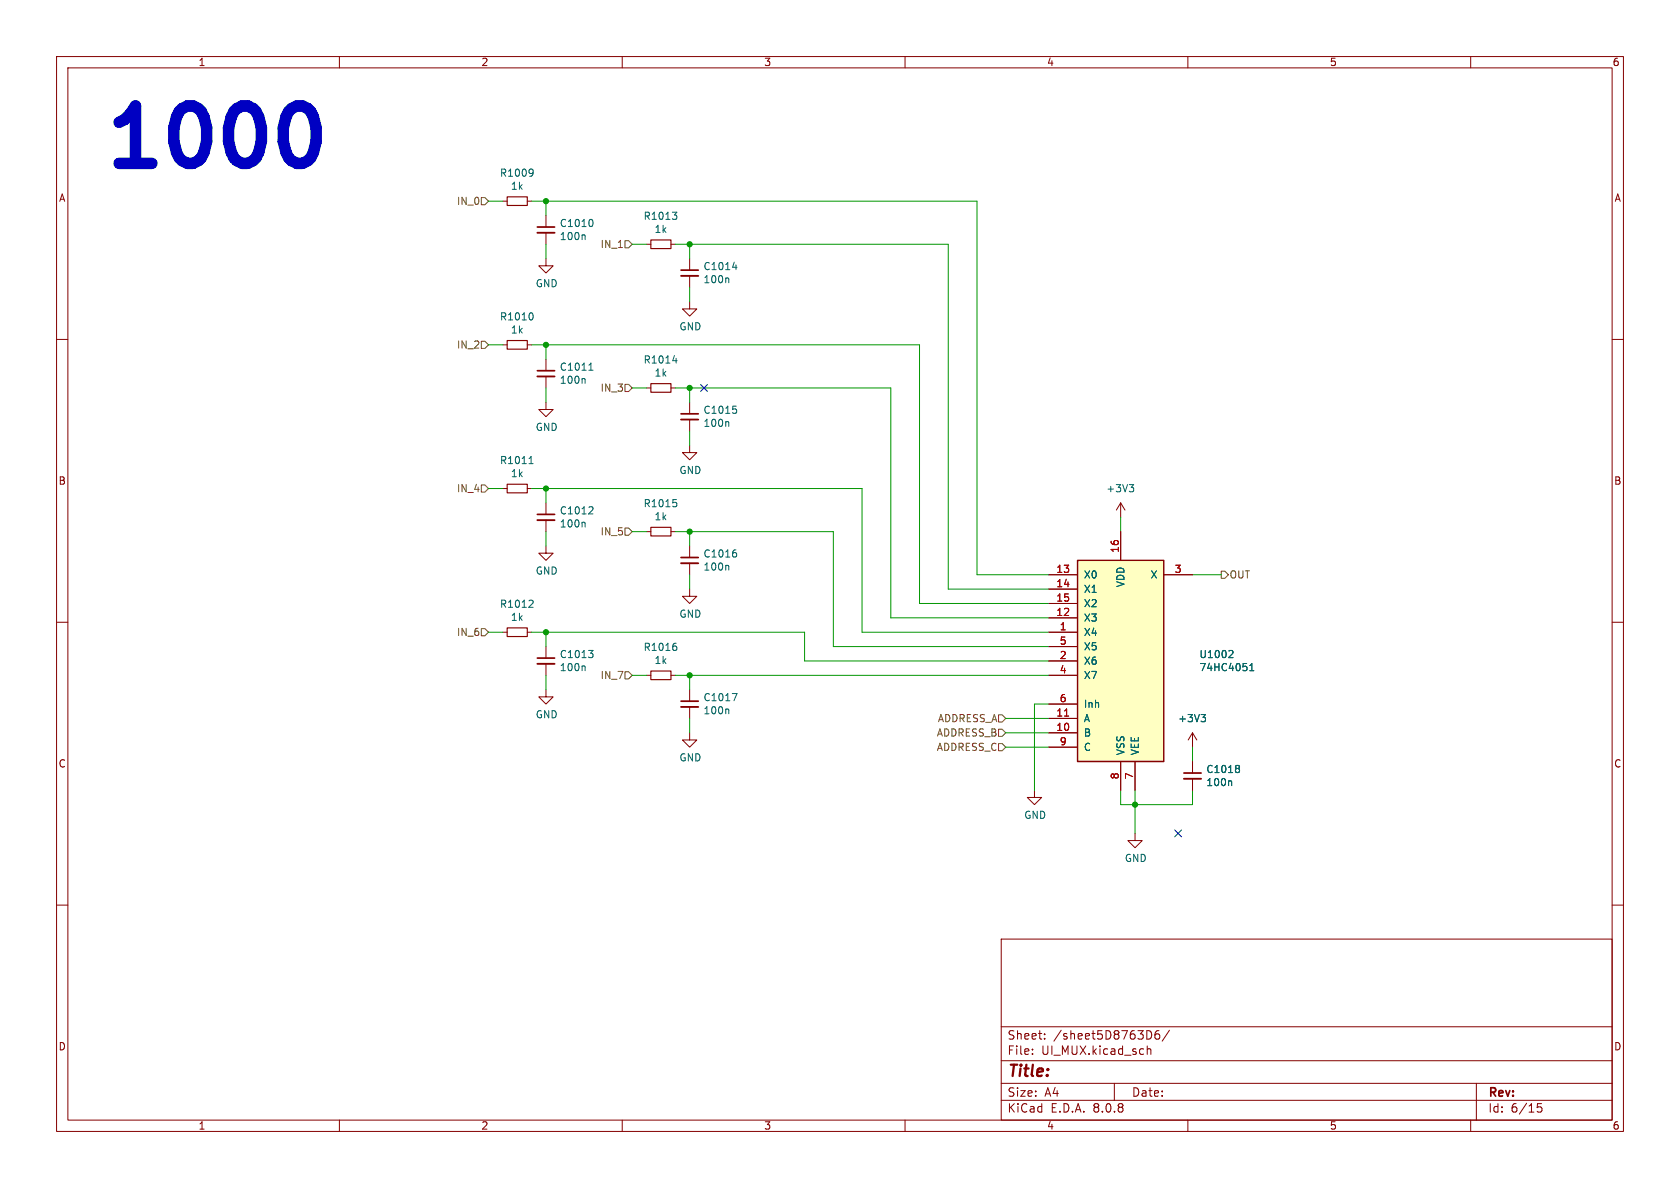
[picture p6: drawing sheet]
<svg xmlns="http://www.w3.org/2000/svg" width="297mm" height="210mm" viewBox="0 0 297 210" stroke-linecap="round" stroke-linejoin="round" font-family="sans-serif">
<g fill="none" stroke="#840000" stroke-width=".18">
<path d="M10 10h277v190h-277zM12 12h273v186h-273zM60 10v2M110 10v2M160 10v2M210 10v2M260 10v2M88.9 35.6h.8M93.2 35.6h.8M10 60h2M285 60h2M96.5 96.5v1.3h1.3l-1.3 1.3-1.3-1.3h1.3"/>
<path d="M121.9 96.5v2.1M121.9 99.6v2M198.1 88.9l-.7 1.3M198.1 88.9v2.5M198.1 88.9l.8 1.3M10 110h2M96.5 114.3v2M96.5 117.3v2.1M114.3 119.4h.8M118.6 119.4h.8M121.9 104.1v1.3h1.3l-1.3 1.3-1.3-1.3h1.3M285 110h2"/>
<path d="M96.5 121.9v1.3h1.3l-1.3 1.3-1.3-1.3h1.3M121.9 129.5v1.3h1.3l-1.3 1.3-1.3-1.3h1.3M121.9 121.9v2.1M121.9 125v2M210.8 129.5v2.6M210.8 134.6v2.1M210.8 137.7v2M210.8 129.5l-.7 1.3M210.8 129.5l.8 1.3M200.7 147.3v1.3h1.2l-1.2 1.3-1.3-1.3h1.3M10 160h2M177 166h108v32h-108z"/>
<path d="M285 160h2M60 198v2M110 198v2M160 198v2M177 194.5h108M177 191.5h108M177 187.5h108M177 181.5h108M182.5 186.3v.1M182.5 185.5v.1M184.7 183.6v.1M184.7 182.8v.1"/>
<path d="M197 191.5v3M202.8 184.9v1.5M202.8 185.5l.2-.1 .4 .1 .1 .9M203.1 182.2a.81 .81 0 0 1 .5 .7 .81 .81 0 0 1-.5 .8M204.9 182.2a.59 .59 0 0 0-.7 .6v.6l.1 .2 .4 .1 .3-.1v-.5l-.1-.3h-.4l-.3 .3M206.7 182.1l-1.2 2M210 198v2M260 198v2M261 191.5v6.5M272.5 195.1h-.7l-.1 .7 .3-.1h.5l.1 .3-.1 .5-.2 .1-.6-.1"/>
</g>
<path d="M89.7 34.8h3.5v1.5h-3.5zM115.1 118.6h3.5v1.5h-3.5z" fill="none" stroke="#840000" stroke-width=".2"/>
<g fill="none" stroke="#006464" stroke-width=".18">
<path d="M94 29.9l.2 .1a1.03 1.03 0 0 1-.2 1.1M94.3 30.4l-.3 .3M128.7 99.9l.1 .2v.7M129.9 97.2h.2M130 97.7l.2 .2v.3l-.2 .3M199.6 85.7h.8l-.4 .5M200.2 86.2l.2 .2v.3l-.2 .2M103.3 117.7l.1 .2v.7M104 115h.8l-.4 .5M104.6 115.5l.2 .2v.3l-.2 .3M119.3 113.7h.2M119.4 114.2l.3 .2v.3l-.3 .3"/>
<path d="M128.7 125.3l.1 .2v.7M129.4 122.6h.9l-.5 1.3M212.3 126.3h.8l-.4 .5M212.9 126.8l.2 .2v.3l-.2 .3M217.6 138l.1 .2v.7M218.9 135.3l.2 .2-.2 .3 .2 .3v.2l-.2 .3"/>
</g>
<path d="M120.4 99.6h3M95 117.3h3M120.4 125h3M209.3 137.7h3" fill="none" stroke="#840000" stroke-width=".33"/>
<path d="M120.4 98.6h3M95 116.3h3M120.4 124h3M209.3 136.7h3" fill="none" stroke="#840000" stroke-width=".3"/>
<path d="M190.5 99.1h15.2v35.5h-15.2z" fill="#ffffc2"/>
<path d="M190.5 99.1h15.2v35.5h-15.2z" fill="none" stroke="#840000" stroke-width=".25"/>
<g fill="none" stroke="#840000" stroke-width=".18">
<path d="M96.5 38.1v2M96.5 45.7v1.3h1.3l-1.3 1.3-1.3-1.3h1.3M96.5 41.1v2.1M114.3 43.2h.8M118.6 43.2h.8M121.9 53.3v1.3h1.3l-1.3 1.3-1.3-1.3h1.3M121.9 45.7v2.1M121.9 48.8v2M88.9 61h.8M93.2 61h.8M96.5 71.1v1.3h1.3l-1.3 1.3-1.3-1.3h1.3M96.5 63.5v2"/>
<path d="M96.5 66.5v2.1M114.3 68.6h.8M118.6 68.6h.8M121.9 78.7v1.3h1.3l-1.3 1.3-1.3-1.3h1.3M121.9 71.1v2.1M121.9 74.2v2M88.9 86.4h.8M93.2 86.4h.8M96.5 88.9v2M96.5 91.9v2.1M114.3 94h.8M118.6 94h.8"/>
<path d="M198.1 94v5.1M88.9 111.8h.8M93.2 111.8h.8M185.4 111.8h5.1M185.4 109.2h5.1M185.4 101.6h5.1M185.4 104.1h5.1M185.4 106.7h5.1M185.4 116.8h5.1M185.4 119.4h5.1M185.4 114.3h5.1M205.7 101.6h5.1"/>
<path d="M182.9 139.7v1.3h1.2l-1.2 1.2-1.3-1.2h1.3M185.4 129.5h5.1M185.4 127h5.1M185.4 124.5h5.1M185.4 132.1h5.1M198.1 134.6v5.1M200.7 134.6v5.1M210.8 134.6v2.1M210.8 137.7v2"/>
</g>
<path d="M188.2 126.6h.7" fill="none" stroke="#a90000" stroke-width=".18"/>
<g fill="none" stroke="#006464" stroke-width=".18">
<path d="M104.5 38.8a.79 .79 0 0 1 0 1.3M118.9 37.5h.8l-.5 .5M119.4 38l.3 .2v.3l-.3 .3M93.9 55.3a.79 .79 0 0 1 0 1.3M103.3 41.5l.1 .2v.7M128.7 49.1l.1 .2v.7M129.5 47.2h.8M130.1 46.8v.9M103.3 66.9l.1 .2v.7M104.1 65.5h.7M104.2 64.5l.3-.3v1.3M118.9 63.8h.8"/>
<path d="M119.5 63.3v.9M128.7 74.5l.1 .2v.7M129.6 71.8h.6M130 72.3l.2 .2v.3l-.2 .3M93.5 82h.8M93.6 81l.3-.3v1.3M103.3 92.3l.1 .2v.7M104.6 89.6l.2 .2v.3l-.8 .8h.8M119 88.3h.6M119.4 88.8l.3 .2v.3l-.3 .3M94 106.1l.3 .2-.1 .3-.7 .8h.8M217.4 115h.5l.1 .3-.8 1h.8"/>
<path d="M220.9 118.6h.8M220.9 117.7l.4-.4v1.3M212.3 126.3h.8l-.4 .5M212.9 126.8l.2 .2v.3l-.2 .3M217.6 138l.1 .2v.7M218.9 135.3l.2 .2-.2 .3 .2 .3v.2l-.2 .3"/>
</g>
<path d="M115.1 42.4h3.5v1.5h-3.5zM89.7 60.2h3.5v1.5h-3.5zM115.1 67.8h3.5v1.5h-3.5zM89.7 85.6h3.5v1.5h-3.5zM115.1 93.2h3.5v1.5h-3.5zM89.7 111h3.5v1.5h-3.5z" fill="none" stroke="#840000" stroke-width=".2"/>
<path d="M95 41.1h3M120.4 48.8h3M95 66.5h3M120.4 74.2h3M95 91.9h3" fill="none" stroke="#840000" stroke-width=".33"/>
<path d="M95 40.1h3M120.4 47.8h3M95 65.5h3M120.4 73.2h3M95 90.9h3" fill="none" stroke="#840000" stroke-width=".3"/>
<path d="M85.1 34.9h.6l.7 .7-.7 .6h-.6zM110.5 42.5h.6l.7 .7-.7 .6h-.6zM85.1 60.3h.6l.7 .7-.7 .6h-.6zM110.5 67.9h.6l.7 .7-.7 .6h-.6zM85.1 85.7h.6l.7 .7-.7 .6h-.6zM110.5 93.3h.6l.7 .7-.7 .6h-.6zM85.1 111.1h.6l.7 .7-.7 .6h-.6zM110.5 118.7h.6l.7 .7-.7 .6h-.6zM215.9 101h.6l.7 .6-.7 .6h-.6zM176.5 131.4h.7l.6 .7-.6 .6h-.7zM176.5 128.9h.7l.6 .6-.6 .7h-.7zM176.5 126.4h.7l.6 .6-.6 .6h-.7z" fill="none" stroke="#725600" stroke-width=".18"/>
<path d="M53.5 18.7l.9 .5 .5 .5a8.6 8.6 0 0 1 0 8.2l-.5 .5-.9 .5" fill="none" stroke="#0000c2" stroke-width="2"/>
<g fill="none" stroke="#009600" stroke-width=".18">
<path d="M86.4 35.6h2.5M94 35.6h78.7v66h12.7M96.5 35.6v2.5M96.5 43.2v2.5M111.8 43.2h2.5M119.4 43.2h48.2v60.9h17.8M121.9 43.2v2.5M121.9 50.8v2.5M86.4 61h2.5M94 61h68.6v45.7h22.8M96.5 61v2.5M96.5 68.6v2.5"/>
<path d="M111.8 68.6h2.5M119.4 68.6h38.1v40.6h27.9M121.9 68.6v2.5M121.9 76.2v2.5M86.4 86.4h2.5M94 86.4h58.4v25.4h33M96.5 86.4v2.5M96.5 94v2.5M111.8 94h2.5M119.4 94h27.9v20.3h38.1M121.9 94v2.5M198.1 91.4v2.6"/>
<path d="M86.4 111.8h2.5M94 111.8h48.2v5h43.2M96.5 111.8v2.5M96.5 119.4v2.5M111.8 119.4h2.5M119.4 119.4h66M121.9 101.6v2.5M121.9 119.4v2.5M210.8 101.6h5.1M121.9 127v2.5M177.8 132.1h7.6M177.8 127h7.6"/>
<path d="M177.8 129.5h7.6M185.4 124.5h-2.5v15.2M198.1 139.7v2.5h12.7v-2.5M200.7 139.7v7.6M210.8 132.1v2.5"/>
</g>
<path d="M123.9 68l1.2 1.2M125.1 68l-1.2 1.2M207.7 146.7l1.2 1.2M208.9 146.7l-1.2 1.2" fill="none" stroke="#000084" stroke-width=".18"/>
<g fill="#009600" stroke="#009600" stroke-width=".18">
<circle cx="121.9" cy="68.6" r=".46"/>
<circle cx="121.9" cy="119.4" r=".46"/>
<circle cx="121.9" cy="94" r=".46"/>
<circle cx="200.7" cy="142.2" r=".46"/>
<circle cx="96.5" cy="111.8" r=".46"/>
<circle cx="96.5" cy="61" r=".46"/>
<circle cx="96.5" cy="86.4" r=".46"/>
<circle cx="96.5" cy="35.6" r=".46"/>
<circle cx="121.9" cy="43.2" r=".46"/>
</g>
<text font-size="14.2" fill="#0000c2" x="17.8" y="30.2">1000</text>
<text font-size="2.8" fill="#840000" x="178" y="190.9">Title:</text>
<g font-size="2.1" fill="#840000">
<text x="178" y="184">Sheet:</text>
<text x="186.2" y="184">/sheet5D8763D6/</text>
<text x="178" y="186.7">File:</text>
<text x="184.1" y="186.7">UI_MUX.kicad_sch</text>
<text x="178" y="196.9">KiCad</text>
<text x="178" y="194.1">Size:</text>
<text x="184.7" y="194.1">A4</text>
<text x="185.7" y="196.9">E.D.A.</text>
<text x="193.3" y="196.9">8.0.8</text>
<text x="200" y="194.1">Date:</text>
<text x="263" y="194.3">Rev:</text>
<text x="263" y="196.9">Id:</text>
<text x="267.1" y="196.9">6/15</text>
</g>
<g font-size="1.8" fill="#840000">
<text x="35" y="11.9">1</text>
<text x="85" y="11.9">2</text>
<text x="135" y="11.9">3</text>
<text x="185" y="11.9">4</text>
<text x="235" y="11.9">5</text>
<text x="285" y="11.9">6</text>
<text x="10.3" y="35.9">A</text>
<text x="285.3" y="35.9">A</text>
<text x="10.3" y="85.9">B</text>
<text x="285.3" y="85.9">B</text>
<text x="10.3" y="135.9">C</text>
<text x="285.3" y="135.9">C</text>
<text x="10.3" y="185.9">D</text>
<text x="285.3" y="185.9">D</text>
<text x="35" y="199.9">1</text>
<text x="85" y="199.9">2</text>
<text x="135" y="199.9">3</text>
<text x="185" y="199.9">4</text>
<text x="235" y="199.9">5</text>
<text x="285" y="199.9">6</text>
</g>
<g font-size="1.8" fill="#006464">
<text x="88.3" y="31.4">R1009</text>
<text x="90.2" y="33.8">1k</text>
<text x="98.9" y="40.3">C1010</text>
<text x="113.7" y="39.1">R1013</text>
<text x="115.6" y="41.4">1k</text>
<text x="98.9" y="42.6">100n</text>
<text x="124.3" y="48">C1014</text>
<text x="94.6" y="51">GND</text>
<text x="124.3" y="50.3">100n</text>
<text x="88.3" y="56.8">R1010</text>
<text x="90.2" y="59.2">1k</text>
<text x="120" y="58.6">GND</text>
<text x="98.9" y="65.7">C1011</text>
<text x="113.7" y="64.5">R1014</text>
<text x="98.9" y="68">100n</text>
<text x="115.6" y="66.8">1k</text>
<text x="94.6" y="76.4">GND</text>
<text x="124.3" y="75.7">100n</text>
<text x="124.3" y="73.4">C1015</text>
<text x="88.3" y="82.2">R1011</text>
<text x="120" y="84">GND</text>
<text x="90.2" y="84.6">1k</text>
<text x="113.7" y="89.9">R1015</text>
<text x="195.5" y="87.2">+3V3</text>
<text x="98.9" y="93.4">100n</text>
<text x="98.9" y="91.1">C1012</text>
<text x="115.6" y="92.2">1k</text>
<text x="94.6" y="101.8">GND</text>
<text x="124.3" y="101.1">100n</text>
<text x="124.3" y="98.8">C1016</text>
<text x="88.3" y="107.6">R1012</text>
<text x="191.5" y="102.5">X0</text>
<text x="191.5" y="105">X1</text>
<text x="191.5" y="107.5">X2</text>
<text x="199" y="103.9" transform="rotate(-90 199 103.9)">VDD</text>
<text x="203.3" y="102.5">X</text>
<text x="90.2" y="110">1k</text>
<text x="120" y="109.4">GND</text>
<text x="191.5" y="112.6">X4</text>
<text x="191.5" y="110.1">X3</text>
<text x="98.9" y="118.8">100n</text>
<text x="98.9" y="116.5">C1013</text>
<text x="113.7" y="115.3">R1016</text>
<text x="115.6" y="117.6">1k</text>
<text x="191.5" y="117.7">X6</text>
<text x="191.5" y="115.2">X5</text>
<text x="211.9" y="116.5">U1002</text>
<text x="211.9" y="118.8">74HC4051</text>
<text x="124.3" y="124.2">C1017</text>
<text x="191.5" y="120.2">X7</text>
<text x="191.5" y="125.3">Inh</text>
<text x="94.6" y="127.2">GND</text>
<text x="124.3" y="126.5">100n</text>
<text x="191.5" y="130.4">B</text>
<text x="191.5" y="127.9">A</text>
<text x="208.2" y="127.9">+3V3</text>
<text x="120" y="134.8">GND</text>
<text x="191.5" y="132.9">C</text>
<text x="199" y="133.6" transform="rotate(-90 199 133.6)">VSS</text>
<text x="201.5" y="133.6" transform="rotate(-90 201.5 133.6)">VEE</text>
<text x="213.2" y="136.9">C1018</text>
<text x="213.2" y="139.2">100n</text>
<text x="181" y="145">GND</text>
<text x="198.8" y="152.6">GND</text>
</g>
<g font-size="1.8" fill="#725600">
<text x="80.7" y="36.4">IN_0</text>
<text x="106.1" y="44">IN_1</text>
<text x="80.7" y="61.8">IN_2</text>
<text x="106.1" y="69.4">IN_3</text>
<text x="80.7" y="87.2">IN_4</text>
<text x="106.1" y="94.8">IN_5</text>
<text x="217.3" y="102.5">OUT</text>
<text x="80.7" y="112.6">IN_6</text>
<text x="106.1" y="120.2">IN_7</text>
<text x="165.5" y="130.4">ADDRESS_B</text>
<text x="165.7" y="127.9">ADDRESS_A</text>
<text x="165.5" y="132.9">ADDRESS_C</text>
</g>
<g font-size="1.8" fill="#a90000">
<text x="186.6" y="101.3">13</text>
<text x="197.9" y="97.8" transform="rotate(-90 197.9 97.8)">16</text>
<text x="207.6" y="101.3">3</text>
<text x="186.6" y="103.9">14</text>
<text x="186.6" y="106.4">15</text>
<text x="186.6" y="109">12</text>
<text x="187.3" y="111.5">1</text>
<text x="187.3" y="116.6">2</text>
<text x="187.3" y="119.1">4</text>
<text x="187.3" y="114">5</text>
<text x="187.3" y="124.2">6</text>
<text x="186.6" y="129.3">10</text>
<text x="186.6" y="126.7">11</text>
<text x="187.3" y="131.8">9</text>
<text x="197.9" y="137.9" transform="rotate(-90 197.9 137.9)">8</text>
<text x="200.4" y="137.9" transform="rotate(-90 200.4 137.9)">7</text>
</g>
</svg>
